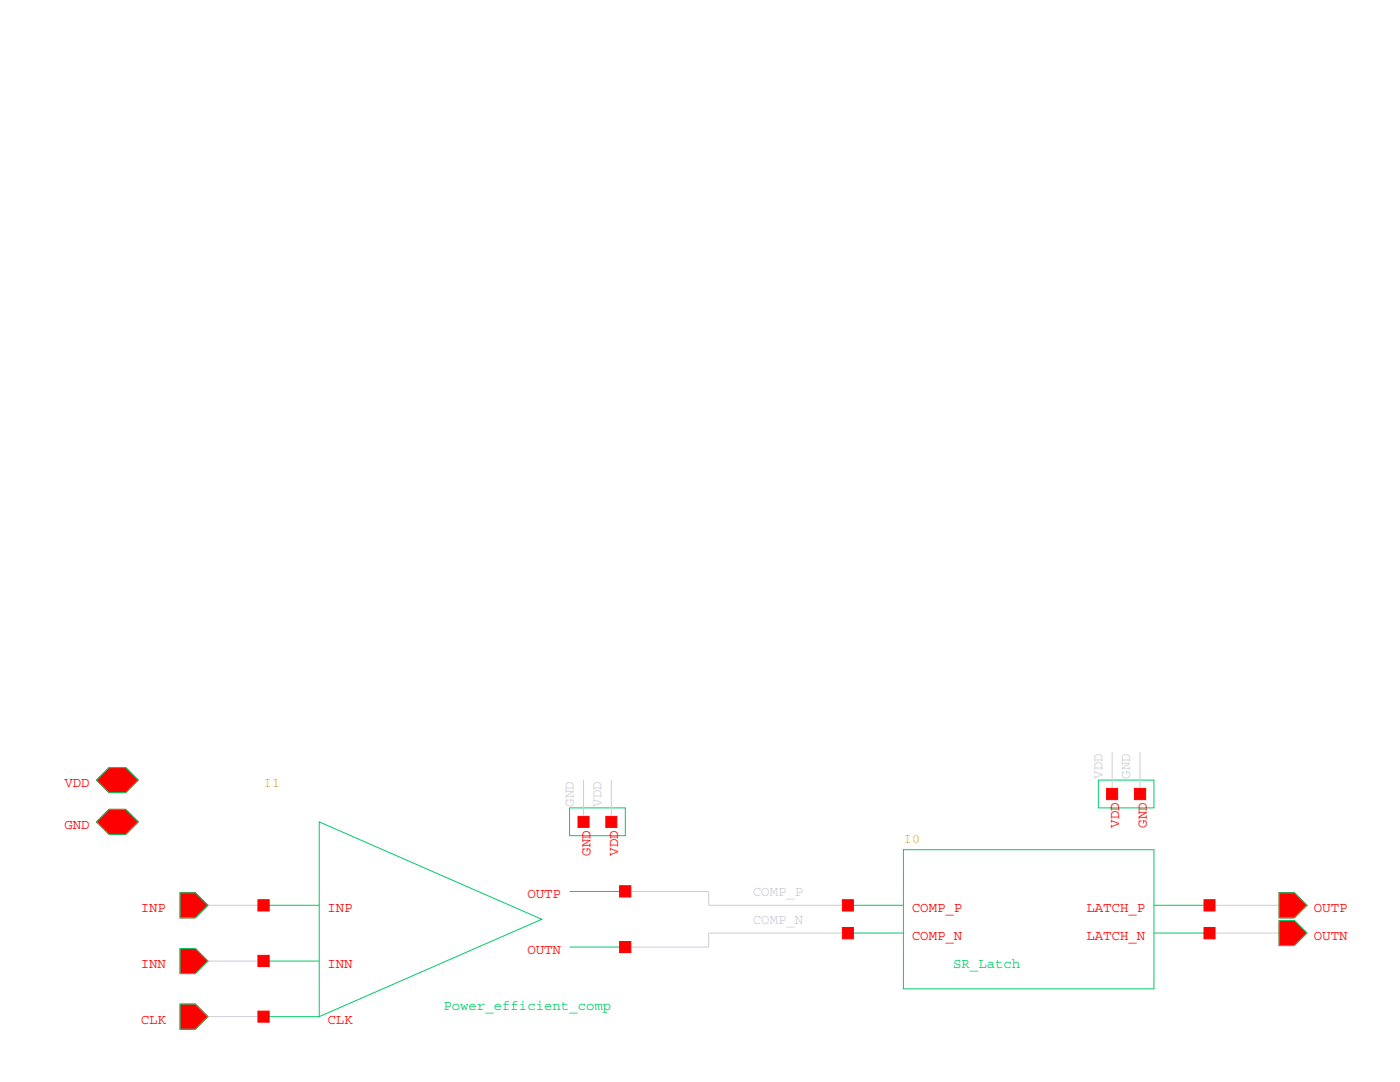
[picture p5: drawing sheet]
<svg xmlns="http://www.w3.org/2000/svg" width="279mm" height="216mm" viewBox="0 0 279 216" stroke-linecap="round" stroke-linejoin="round" font-family="sans-serif">
<g fill="none" stroke="#0c6" stroke-width=".2">
<path d="M19.3 155.7l2.5-2.5h3.3l2.5 2.5-2.5 2.5h-3.3zM219.2 155.7h11.1v5.5h-11.1zM19.3 164l2.5-2.5h3.3l2.5 2.5-2.5 2.5h-3.3zM35.9 178.1h3.1l2.5 2.5-2.5 2.5h-3.1zM63.7 164l44.4 19.4-44.4 19.5zM113.7 177.9h11.1M113.7 161.2h11.1v5.6h-11.1zM180.3 169.5h50v27.8h-50zM255.3 178.1h3l2.5 2.5-2.5 2.5h-3zM35.9 189.3h3.1l2.5 2.5-2.5 2.5h-3.1zM52.6 180.6h11.1M52.6 191.8h11.1"/>
<path d="M113.7 189h11.1M169.2 186.2h11.1M169.2 180.6h11.1M230.3 186.2h11.1M230.3 180.6h11.1M255.3 183.7h3l2.5 2.5-2.5 2.5h-3zM35.9 200.4h3.1l2.5 2.5-2.5 2.5h-3.1zM52.6 202.9h11.1"/>
</g>
<path d="M116.5 155.7v8.3M122 155.7v8.3M222 150.1v8.4M227.5 150.1v8.4M124.8 177.9h16.6v2.7h27.8M41.5 180.6h11.1M41.5 191.8h11.1M169.2 186.2h-27.8v2.8h-16.6M241.4 180.6h13.9M241.4 186.2h13.9M41.5 202.9h11.1" fill="none" stroke="#ccccd9" stroke-width=".2"/>
<g fill="#f00" stroke="#f00" stroke-width=".2">
<path d="M35.9 200.4h3.1l2.5 2.5-2.5 2.5h-3.1z"/>
<path d="M35.9 189.3h3.1l2.5 2.5-2.5 2.5h-3.1z"/>
<path d="M255.3 183.7h3l2.5 2.5-2.5 2.5h-3z"/>
<path d="M255.3 178.1h3l2.5 2.5-2.5 2.5h-3z"/>
<path d="M35.9 178.1h3.1l2.5 2.5-2.5 2.5h-3.1z"/>
<path d="M19.3 164l2.5-2.5h3.3l2.5 2.5-2.5 2.5h-3.3z"/>
<path d="M168.1 185.1h2.2v2.2h-2.2z"/>
<path d="M168.1 179.5h2.2v2.3h-2.2z"/>
<path d="M220.9 157.3h2.2v2.3h-2.2z"/>
<path d="M226.4 157.3h2.2v2.3h-2.2z"/>
<path d="M240.3 185.1h2.2v2.2h-2.2z"/>
<path d="M240.3 179.5h2.2v2.3h-2.2z"/>
<path d="M51.5 201.8h2.2v2.2h-2.2z"/>
<path d="M51.5 190.6h2.2v2.3h-2.2z"/>
<path d="M51.5 179.5h2.2v2.3h-2.2z"/>
<path d="M115.4 162.9h2.2v2.2h-2.2z"/>
<path d="M120.9 162.9h2.2v2.2h-2.2z"/>
<path d="M123.7 187.9h2.2v2.2h-2.2z"/>
<path d="M123.7 176.7h2.2v2.3h-2.2z"/>
<path d="M19.3 155.7l2.5-2.5h3.3l2.5 2.5-2.5 2.5h-3.3z"/>
</g>
<g font-size="2.8" fill="#ccccd9">
<text x="220" y="155.4" transform="rotate(-90 220 155.4)">VDD</text>
<text x="225.6" y="155.4" transform="rotate(-90 225.6 155.4)">GND</text>
<text x="114.5" y="161" transform="rotate(-90 114.5 161)">GND</text>
<text x="120.1" y="161" transform="rotate(-90 120.1 161)">VDD</text>
<text x="150.3" y="178.7">COMP_P</text>
<text x="150.3" y="184.3">COMP_N</text>
</g>
<g font-size="2.8" fill="#f00">
<text x="12.8" y="157.1">VDD</text>
<text x="12.8" y="165.4">GND</text>
<text x="223.4" y="165.2" transform="rotate(-90 223.4 165.2)">VDD</text>
<text x="228.9" y="165.2" transform="rotate(-90 228.9 165.2)">GND</text>
<text x="117.9" y="170.7" transform="rotate(-90 117.9 170.7)">GND</text>
<text x="123.4" y="170.7" transform="rotate(-90 123.4 170.7)">VDD</text>
<text x="105.3" y="179.3">OUTP</text>
<text x="28.1" y="182">INP</text>
<text x="65.4" y="182">INP</text>
<text x="182" y="182">COMP_P</text>
<text x="216.8" y="182">LATCH_P</text>
<text x="262.2" y="182">OUTP</text>
<text x="105.3" y="190.4">OUTN</text>
<text x="182" y="187.6">COMP_N</text>
<text x="216.8" y="187.6">LATCH_N</text>
<text x="262.2" y="187.6">OUTN</text>
<text x="28.1" y="193.2">INN</text>
<text x="65.4" y="193.2">INN</text>
<text x="28.1" y="204.3">CLK</text>
<text x="65.4" y="204.3">CLK</text>
</g>
<g font-size="2.8" fill="#d9cc00">
<text x="52.6" y="157.1">I1</text>
<text x="180.3" y="168.1">I0</text>
</g>
<g font-size="2.8" fill="#0c6">
<text x="190.2" y="193.2">SR_Latch</text>
<text x="88.5" y="201.5">Power_efficient_comp</text>
</g>
</svg>
